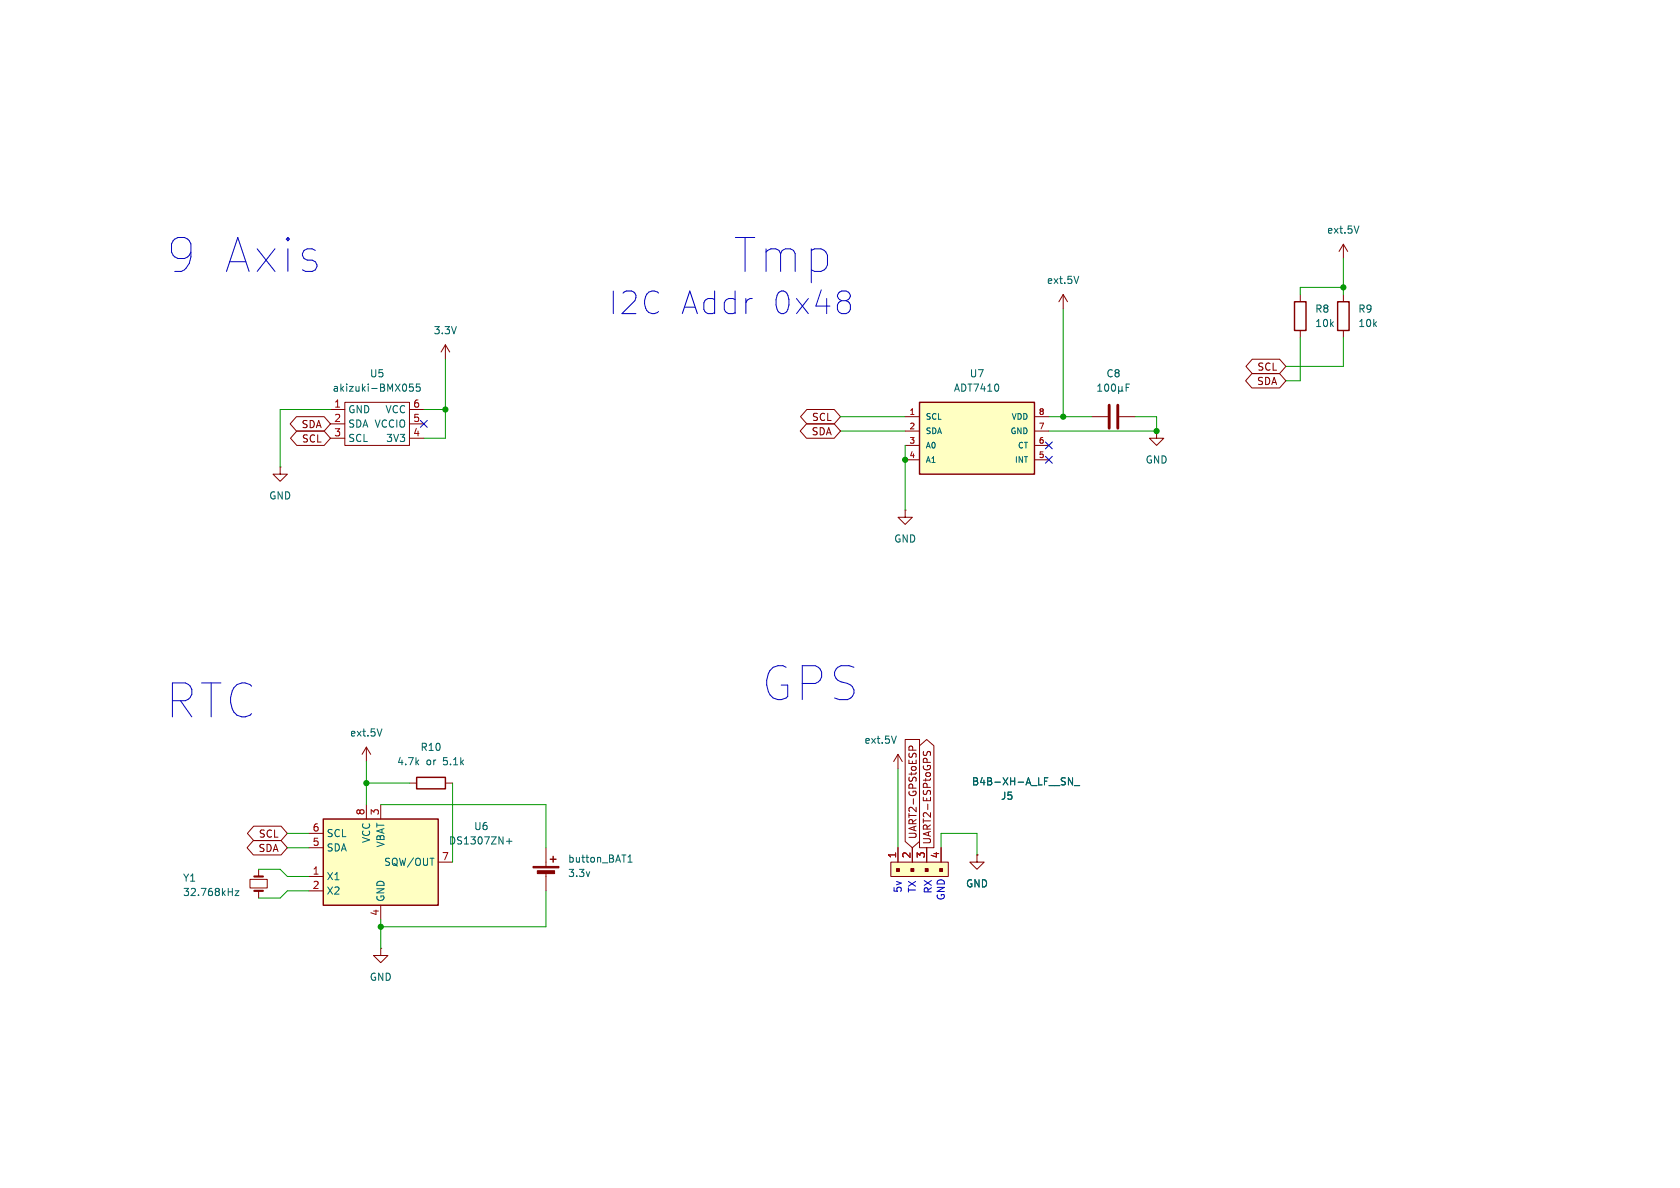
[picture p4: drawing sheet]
<svg xmlns="http://www.w3.org/2000/svg" width="297mm" height="210mm" viewBox="0 0 297 210" stroke-linecap="round" stroke-linejoin="round" font-family="sans-serif">
<path d="M78.7 61l-.7 1.2M78.7 61v2.5M78.7 61l.8 1.2" fill="none" stroke="#840000" stroke-width=".18"/>
<path d="M162.6 71.1h20.3v12.7h-20.3z" fill="#ffffc2"/>
<path d="M162.6 71.1h20.3v12.7h-20.3zM97.3 151.9h1M97.8 151.4v1" fill="none" stroke="#840000" stroke-width=".25"/>
<g fill="none" stroke="#840000" stroke-width=".18">
<path d="M58.4 72.4h2.6M58.4 74.9h2.6M58.4 77.5h2.6M61 71.1h11.4v7.6h-11.4zM72.4 72.4h2.5M72.4 74.9h2.5M72.4 77.5h2.5M160 73.7h2.6M160 76.2h2.6M160 78.7h2.6M182.9 73.7h2.5M182.9 76.2h2.5"/>
<path d="M182.9 78.7h2.5M193 73.7h2.8M197.9 73.7h2.8M204.5 76.2v1.3h1.2l-1.2 1.2-1.3-1.2h1.3M204.5 76.2h.1M49.5 82.6v1.2h1.3l-1.3 1.3-1.2-1.3h1.2M49.5 82.6h.1M160 90.2v1.2h1.3l-1.3 1.3-1.3-1.3h1.3M160 90.2h.1M160 81.3h2.6M182.9 81.3h2.5M158.7 133.4l-.7 1.2"/>
<path d="M158.7 133.4v2.5M158.7 133.4l.8 1.2M44.2 155.4h3v1.6h-3zM45.7 153.7v1.2M45.7 157.5v1.3M96.5 149.9v3.3M96.5 154.2v3.3M67.3 167.6v1.3h1.3l-1.3 1.3-1.3-1.3h1.3M67.3 167.6h.1"/>
</g>
<g fill="none" stroke="#006464" stroke-width=".18">
<path d="M73 67.9h-.6v.6l.1-.1h.5l.1 .2-.1 .4-.2 .2-.4-.2M74.2 67.9h-.6v.6l.2-.1h.4l.1 .2-.1 .4-.1 .2-.5-.2M176.5 68.1v.8M194.1 69.2h.7M194.1 68.3l.3-.4v1.3M195.4 68l.2-.1a.68 .68 0 0 1 .4 .6 .68 .68 0 0 1-.4 .7l-.2-.2-.1-.3zM196.7 67.9h.1a.68 .68 0 0 1 .4 .6 .68 .68 0 0 1-.4 .7 .84 .84 0 0 1-.1-1.3zM197.8 69l.1 .2h.3l.2-.2M197.8 68.3v1.3M198.4 69l.1 .2M198.4 68.3v.7M199.1 68.5h.4"/>
<path d="M199.7 67.9h-.6v1.3M158.5 130.1l-.5 1.3M41.6 157.5h.6l-.6 .8h.6M111 152.4h.8M111 151.5l.4-.4v1.3"/>
</g>
<path d="M45 157.5h1.5M45 154.9h1.5" fill="none" stroke="#840000" stroke-width=".38"/>
<path d="M196.1 71.6v4.1M197.6 71.6v4.1" fill="none" stroke="#840000" stroke-width=".51"/>
<g fill="#840000" stroke="#840000" stroke-width=".18">
<path d="M94.2 153.2h4.6v.2h-4.6z"/>
<path d="M95 153.9h3v.5h-3z"/>
</g>
<path d="M157.5 152.4h10.1v2.5h-10.1z" fill="#ffffc2"/>
<g fill="none" stroke="#840000" stroke-width=".18">
<path d="M188 52.1l-.8 1.2M188 52.1v2.5M188 52.1l.7 1.2M229.9 52.1v1.2M229.9 58.4v1.3M237.5 43.2l-.8 1.3M237.5 43.2v2.5M237.5 52.1v1.2M237.5 58.4v1.3M237.5 43.2l.8 1.3M64.8 132.1l-.8 1.3M64.8 132.1v2.5"/>
<path d="M64.8 132.1l.7 1.3M72.4 138.4h1.3M78.7 138.4h1.3M157.5 152.4h10.1v2.5h-10.1zM158.7 149.9v2.5M161.3 149.9v2.5M163.8 149.9v2.5M166.4 149.9v2.5M172.7 151.1v1.3h1.3l-1.3 1.3-1.3-1.3h1.3M172.7 151.1h.1"/>
</g>
<g fill="#840000" stroke="#840000" stroke-width=".18">
<path d="M158.5 153.5h.5v.6h-.5z"/>
<path d="M161 153.5h.5v.6h-.5z"/>
<path d="M163.6 153.5h.5v.6h-.5z"/>
<path d="M166.1 153.5h.5v.6h-.5z"/>
</g>
<path d="M240.2 39.9l-.4 1.3M190.7 48.8l-.4 1.3M67.5 128.8l-.4 1.3M188.9 137.5l.7 1.3v-1.3M189.9 138.9h1" fill="none" stroke="#006464" stroke-width=".18"/>
<path d="M228.9 53.3h2v5.1h-2zM236.5 53.3h2v5.1h-2zM73.7 137.4h5v2h-5z" fill="none" stroke="#840000" stroke-width=".25"/>
<path d="M57.1 144.8h20.4v15.2h-20.4z" fill="#ffffc2"/>
<path d="M57.1 144.8h20.4v15.2h-20.4z" fill="none" stroke="#840000" stroke-width=".25"/>
<g fill="none" stroke="#840000" stroke-width=".18">
<path d="M52.4 73.7h4.9l1.1 1.2-1.1 1.3h-4.9l-1.1-1.3zM52.5 76.2h4.8l1.1 1.3-1.1 1.2h-4.8l-1.1-1.2zM142.6 74.9h4.9l1.1 1.3-1.1 1.3h-4.9l-1.1-1.3zM142.6 72.4h4.9l1.1 1.3-1.1 1.2h-4.9l-1.1-1.2zM221.3 66h4.9l1.1 1.3-1.1 1.3h-4.9l-1.1-1.3zM221.4 63.5h4.8l1.1 1.3-1.1 1.2h-4.8l-1.1-1.2zM160 130.7h2.6v18l-1.3 1.2-1.3-1.2zM161.4 132.6l-.1-.6-.2-.1h-.3l-.1 .7h1.3M162.6 131.8l1.2-1.1 1.3 1.1v18.1h-2.5zM163.3 132.8l-.1 .5 .2 .2h.3l.3-.5 .3-.2 .2 .3-.1 .5M44.8 148.6h4.9l1.1 1.3-1.1 1.2h-4.9l-1.1-1.2zM44.8 146h4.9l1.1 1.3-1.1 1.3h-4.9l-1.1-1.3z"/>
<path d="M54.6 154.9h2.5M54.6 157.5h2.5M54.6 149.9h2.5M54.6 147.3h2.5M64.8 142.2v2.6M67.3 142.2v2.6M77.5 152.4h2.5M158.7 149.9v2.5M161.3 149.9v2.5M163.8 149.9v2.5M166.4 149.9v2.5M172.7 151.1h.1"/>
<path d="M67.3 160v2.6"/>
</g>
<path d="M188.9 137.5l.7 1.3v-1.3M189.9 138.9h1M89.5 148.7h1M90 148.2v1" fill="none" stroke="#006464" stroke-width=".18"/>
<path d="M149.6 51.4a.86 .86 0 0 1 .7 .9 .86 .86 0 0 1-.7 .9l.4 .1 .3 .6v.8l-.2 .4-.5 .3" fill="none" stroke="#0000c2" stroke-width=".18"/>
<g fill="none" stroke="#009600" stroke-width=".18">
<path d="M188 54.6v19.1M229.9 59.7v7.6h-2.6M237.5 59.7v5.1h-10.2M237.5 50.8h-7.6v1.3M237.5 45.7v6.4M58.4 72.4h-8.9v10.2M74.9 72.4h3.8M78.7 63.5v14h-3.8M148.6 76.2h11.4M148.6 73.7h11.4M160 78.7v11.5M185.4 73.7h7.6"/>
<path d="M200.7 73.7h3.8v2.5h-19.1M64.8 134.6v7.6M64.8 138.4h7.6M80 138.4v14M158.7 135.9v14M45.7 153.7h3.8l1.3 1.2h3.8M50.8 147.3h3.8M50.8 149.9h3.8M54.6 157.5h-3.8l-1.3 1.3h-3.8M67.3 142.2h29.2v7.7M96.5 157.5v6.3h-29.2M166.4 149.9v-2.6h6.3v3.8"/>
<path d="M67.3 162.6v5"/>
</g>
<path d="M74.3 74.3l1.2 1.2M75.5 74.3l-1.2 1.2M184.8 78.1l1.2 1.2M186 78.1l-1.2 1.2M184.8 80.7l1.2 1.2M186 80.7l-1.2 1.2" fill="none" stroke="#000084" stroke-width=".18"/>
<g fill="#009600" stroke="#009600" stroke-width=".18">
<circle cx="78.7" cy="72.4" r=".46"/>
<circle cx="67.3" cy="163.8" r=".46"/>
<circle cx="64.8" cy="138.4" r=".46"/>
<circle cx="204.5" cy="76.2" r=".46"/>
<circle cx="160" cy="81.3" r=".46"/>
<circle cx="237.5" cy="50.8" r=".46"/>
<circle cx="188" cy="73.7" r=".46"/>
</g>
<g font-size="8.4" fill="#0000c2">
<text x="29.6" y="48.4">9 Axis</text>
<text x="129.8" y="48.4">Tmp</text>
<text x="134.8" y="124.1">GPS</text>
<text x="29.4" y="127.2">RTC</text>
</g>
<g font-size="5.6" fill="#0000c2">
<text x="107.6" y="55.8">I2C Addr</text>
<text x="135.9" y="55.8">0x48</text>
</g>
<g font-size="1.8" fill="#006464">
<text x="234.5" y="41.5">ext.5V</text>
<text x="185" y="50.4">ext.5V</text>
<text x="76.6" y="59.3">3.3V</text>
<text x="232.4" y="55.5">R8</text>
<text x="232.4" y="58">10k</text>
<text x="240" y="55.5">R9</text>
<text x="240" y="58">10k</text>
<text x="58.7" y="69.4">akizuki-BMX055</text>
<text x="65.3" y="66.9">U5</text>
<text x="168.5" y="69.4">ADT7410</text>
<text x="171.3" y="66.9">U7</text>
<text x="195.5" y="66.9">C8</text>
<text x="61.5" y="73.3">GND</text>
<text x="61.5" y="75.8">SDA VCCIO</text>
<text x="68.1" y="73.3">VCC</text>
<text x="61.5" y="78.3">SCL</text>
<text x="68.2" y="78.3">3V3</text>
<text x="202.4" y="82.1">GND</text>
<text x="47.5" y="88.5">GND</text>
<text x="158" y="96.1">GND</text>
<text x="61.8" y="130.4">ext.5V</text>
<text x="152.7" y="131.7">ext.5V</text>
<text x="70.1" y="135.5">4.7k</text>
<text x="74.3" y="132.9">R10</text>
<text x="75.3" y="135.5">or</text>
<text x="78.4" y="135.5">5.1k</text>
<text x="171.7" y="139">B4B-XH-A_LF__SN_</text>
<text x="176.9" y="141.6">J5</text>
<text x="57.7" y="148.2">SCL</text>
<text x="65.6" y="149.1" transform="rotate(-90 65.6 149.1)">VCC</text>
<text x="68.2" y="149.9" transform="rotate(-90 68.2 149.9)">VBAT</text>
<text x="79.3" y="149.5">DS1307ZN+</text>
<text x="83.7" y="146.9">U6</text>
<text x="57.7" y="155.8">X1</text>
<text x="57.7" y="150.7">SDA</text>
<text x="67.8" y="153.3">SQW/OUT</text>
<text x="100.3" y="152.7">button_BAT1</text>
<text x="100.3" y="155.2">3.3v</text>
<text x="32.3" y="156.1">Y1</text>
<text x="32.3" y="158.6">32.768kHz</text>
<text x="57.7" y="158.3">X2</text>
<text x="68.2" y="159.5" transform="rotate(-90 68.2 159.5)">GND</text>
<text x="170.7" y="157.1">GND</text>
<text x="65.3" y="173.6">GND</text>
</g>
<g font-size="1.8" fill="#840000">
<text x="222.2" y="65.7">SCL</text>
<text x="222.1" y="68.3">SDA</text>
<text x="53.2" y="75.9">SDA</text>
<text x="143.4" y="77.2">SDA</text>
<text x="143.5" y="74.6">SCL</text>
<text x="53.3" y="78.4">SCL</text>
<text x="45.7" y="148.3">SCL</text>
<text x="162.2" y="148.4" transform="rotate(-90 162.2 148.4)">UART2-GPStoESP</text>
<text x="164.8" y="149.4" transform="rotate(-90 164.8 149.4)">UART2-ESPtoGPS</text>
<text x="45.6" y="150.8">SDA</text>
</g>
<g font-size="1.8" fill="#a90000">
<text x="59" y="72.1">1</text>
<text x="59" y="74.7">2</text>
<text x="59" y="77.2">3</text>
<text x="73" y="77.2">4</text>
<text x="73" y="74.7">5</text>
<text x="73" y="72.1">6</text>
<text x="55.2" y="149.6">5</text>
<text x="55.2" y="147.1">6</text>
<text x="64.5" y="144.2" transform="rotate(-90 64.5 144.2)">8</text>
<text x="67.1" y="144.2" transform="rotate(-90 67.1 144.2)">3</text>
<text x="55.2" y="154.7">1</text>
<text x="78" y="152.1">7</text>
<text x="158.5" y="151.8" transform="rotate(-90 158.5 151.8)">1</text>
<text x="161" y="151.8" transform="rotate(-90 161 151.8)">2</text>
<text x="163.6" y="151.8" transform="rotate(-90 163.6 151.8)">3</text>
<text x="166.1" y="151.8" transform="rotate(-90 166.1 151.8)">4</text>
<text x="55.2" y="157.2">2</text>
<text x="67.1" y="162" transform="rotate(-90 67.1 162)">4</text>
</g>
<g font-size="1.8" fill="#0000c2">
<text x="159.6" y="157.9" transform="rotate(-90 159.6 157.9)">5v</text>
<text x="162.2" y="157.9" transform="rotate(-90 162.2 157.9)">TX</text>
<text x="164.9" y="158.1" transform="rotate(-90 164.9 158.1)">RX</text>
<text x="167.2" y="159.3" transform="rotate(-90 167.2 159.3)">GND</text>
</g>
<g font-size="1.4" fill="#a90000">
<text x="160.7" y="73.4">1</text>
<text x="160.7" y="75.9">2</text>
<text x="183.5" y="75.9">7</text>
<text x="183.5" y="73.4">8</text>
<text x="160.7" y="78.5">3</text>
<text x="160.7" y="81">4</text>
<text x="183.5" y="81">5</text>
<text x="183.5" y="78.5">6</text>
</g>
<g font-size="1.4" fill="#006464">
<text x="163.6" y="74.4">SCL</text>
<text x="163.6" y="76.9">SDA</text>
<text x="178.5" y="76.9">GND</text>
<text x="178.7" y="74.4">VDD</text>
<text x="163.6" y="79.5">A0</text>
<text x="163.6" y="82">A1</text>
<text x="179.3" y="82">INT</text>
<text x="179.8" y="79.5">CT</text>
</g>
</svg>
